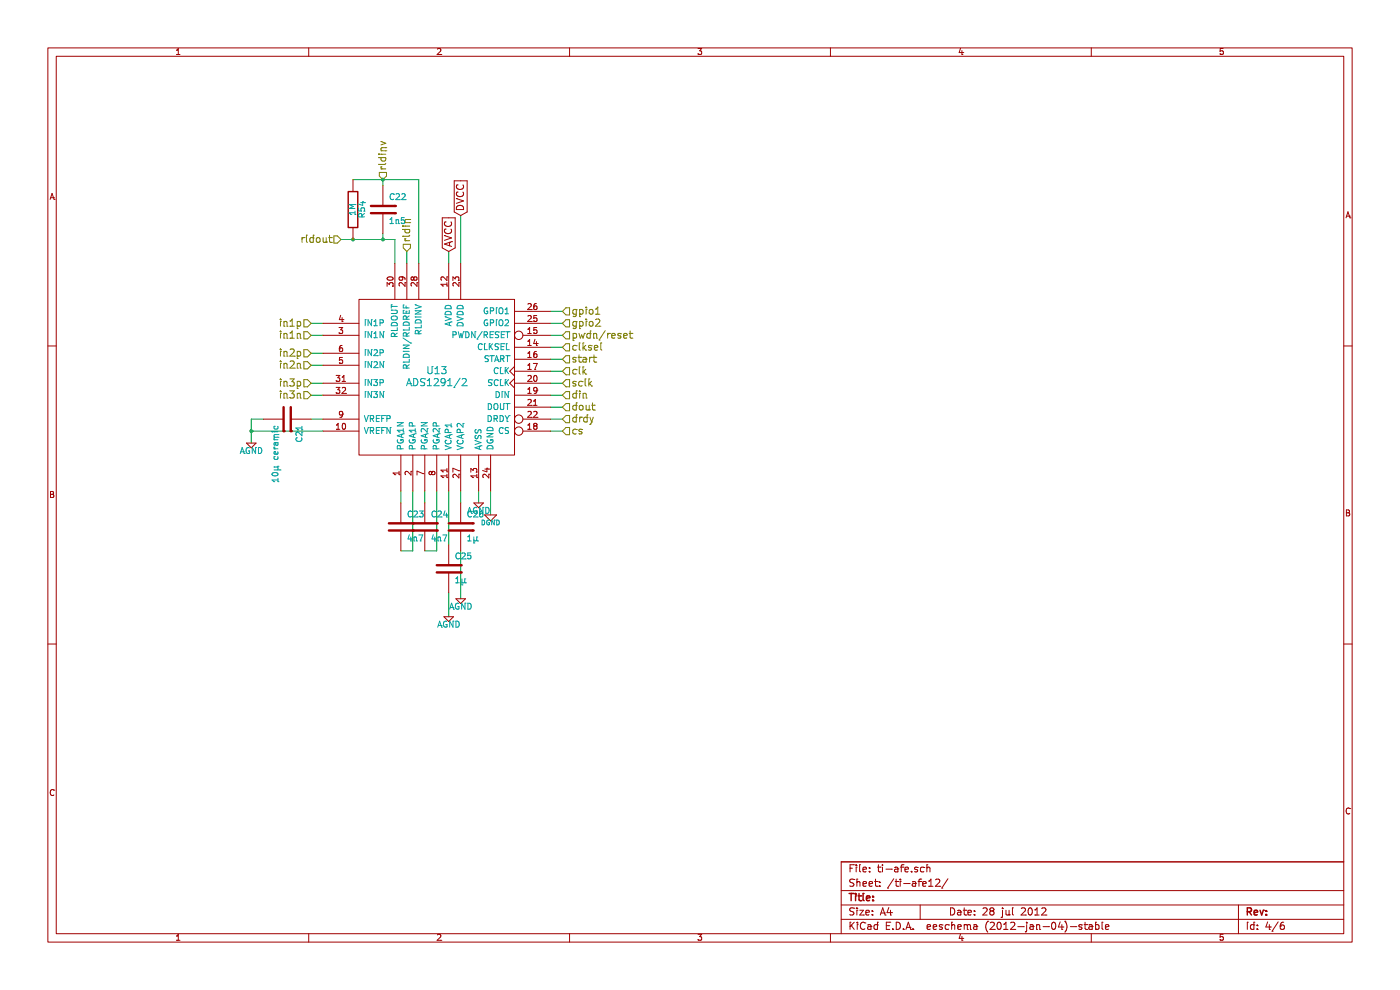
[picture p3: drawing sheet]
EESchema Schematic File Version 2  date Sat 28 Jul 2012 05:33:44 PM CEST
LIBS:power
LIBS:device
LIBS:transistors
LIBS:conn
LIBS:linear
LIBS:regul
LIBS:74xx
LIBS:cmos4000
LIBS:adc-dac
LIBS:memory
LIBS:xilinx
LIBS:special
LIBS:microcontrollers
LIBS:dsp
LIBS:microchip
LIBS:analog_switches
LIBS:motorola
LIBS:texas
LIBS:intel
LIBS:audio
LIBS:interface
LIBS:digital-audio
LIBS:philips
LIBS:display
LIBS:cypress
LIBS:siliconi
LIBS:opto
LIBS:atmel
LIBS:contrib
LIBS:valves
LIBS:sma
LIBS:arduino_shieldsNCL
LIBS:ads
LIBS:ads1294
LIBS:openmind-custom
LIBS:ti-afe
LIBS:modular-half-dual-cache
EELAYER 25  0
EELAYER END
$Descr A4 11700 8267
encoding utf-8
Sheet 4 6
Title ""
Date "28 jul 2012"
Rev ""
Comp ""
Comment1 ""
Comment2 ""
Comment3 ""
Comment4 ""
$EndDescr
Text HLabel 3400 2100 1    60   Input ~ 0
rldin
Text HLabel 3200 1500 1    60   Input ~ 0
rldinv
Text HLabel 2850 2000 0    60   Input ~ 0
rldout
Connection ~ 2950 2000
Wire Wire Line
	2850 2000 3300 2000
Connection ~ 3200 1500
Wire Wire Line
	3500 2200 3500 1500
Wire Wire Line
	3500 1500 2950 1500
Connection ~ 3200 2000
Wire Wire Line
	3200 2000 3200 1950
Wire Wire Line
	2600 3500 2700 3500
Wire Wire Line
	2100 3600 2700 3600
Wire Wire Line
	2600 3200 2700 3200
Wire Wire Line
	2700 2700 2600 2700
Wire Wire Line
	4600 3500 4700 3500
Wire Wire Line
	4600 3300 4700 3300
Wire Wire Line
	4700 3100 4600 3100
Wire Wire Line
	4600 2900 4700 2900
Wire Wire Line
	4600 2700 4700 2700
Wire Wire Line
	3850 5000 3850 4600
Wire Wire Line
	3850 4200 3850 4100
Wire Wire Line
	3650 4100 3650 4600
Wire Wire Line
	3650 4600 3550 4600
Wire Wire Line
	3550 4100 3550 4200
Wire Wire Line
	3850 1800 3850 2200
Wire Wire Line
	4100 4300 4100 4100
Wire Wire Line
	2600 2800 2700 2800
Wire Wire Line
	2600 3050 2700 3050
Wire Wire Line
	4000 4100 4000 4200
Wire Wire Line
	3750 2200 3750 2100
Wire Wire Line
	3350 4200 3350 4100
Wire Wire Line
	3350 4600 3450 4600
Wire Wire Line
	3450 4600 3450 4100
Wire Wire Line
	3750 4100 3750 4550
Wire Wire Line
	3750 5150 3750 4950
Wire Wire Line
	4700 2600 4600 2600
Wire Wire Line
	4600 2800 4700 2800
Wire Wire Line
	4600 3000 4700 3000
Wire Wire Line
	4600 3200 4700 3200
Wire Wire Line
	4600 3400 4700 3400
Wire Wire Line
	4600 3600 4700 3600
Wire Wire Line
	2600 2950 2700 2950
Wire Wire Line
	2600 3300 2700 3300
Wire Wire Line
	2200 3500 2100 3500
Wire Wire Line
	2100 3500 2100 3700
Connection ~ 2100 3600
Wire Wire Line
	3300 2000 3300 2200
Wire Wire Line
	3200 1500 3200 1550
Wire Wire Line
	3400 2100 3400 2200
$Comp
L R R54
U 1 1
P 2950 1750
AR Path="/4FBE5D9F/4FBE5F3F" Ref="R54"  Part="1" 
AR Path="/4FBE61AA/4FBE5F3F" Ref="R55"  Part="1" 
F 0 "R54" V 3030 1750 50  0000 C CNN
F 1 "1M" V 2950 1750 50  0000 C CNN
	1    2950 1750
	1    0    0    -1  
$EndComp
$Comp
L C C22
U 1 1
P 3200 1750
AR Path="/4FBE5D9F/4FBE5F3C" Ref="C22"  Part="1" 
AR Path="/4FBE61AA/4FBE5F3C" Ref="C28"  Part="1" 
F 0 "C22" H 3250 1850 50  0000 L CNN
F 1 "1n5" H 3250 1650 50  0000 L CNN
	1    3200 1750
	1    0    0    -1  
$EndComp
$Comp
L C C21
U 1 1
P 2400 3500
AR Path="/4FBE5D9F/4FBE5EDA" Ref="C21"  Part="1" 
AR Path="/4FBE61AA/4FBE5EDA" Ref="C27"  Part="1" 
F 0 "C21" H 2450 3600 50  0000 L CNN
F 1 "10µ ceramic" H 2450 3400 50  0000 L CNN
	1    2400 3500
	0    1    1    0   
$EndComp
$Comp
L AGND #PWR023
U 1 1
P 2100 3700
AR Path="/4FBE5D9F/4FBE5ED8" Ref="#PWR023"  Part="1" 
AR Path="/4FBE61AA/4FBE5ED8" Ref="#PWR021"  Part="1" 
F 0 "#PWR023" H 2100 3700 40  0001 C CNN
F 1 "AGND" H 2100 3630 50  0000 C CNN
	1    2100 3700
	1    0    0    -1  
$EndComp
Text HLabel 2600 3050 0    60   Input ~ 0
in2n
Text HLabel 2600 2800 0    60   Input ~ 0
in1n
Text HLabel 2600 3300 0    60   Input ~ 0
in3n
Text HLabel 2600 3200 0    60   Input ~ 0
in3p
Text HLabel 2600 2950 0    60   Input ~ 0
in2p
Text HLabel 2600 2700 0    60   Input ~ 0
in1p
Text HLabel 4700 3600 2    60   Input ~ 0
cs
Text HLabel 4700 3500 2    60   Input ~ 0
drdy
Text HLabel 4700 3400 2    60   Input ~ 0
dout
Text HLabel 4700 3300 2    60   Input ~ 0
din
Text HLabel 4700 3200 2    60   Input ~ 0
sclk
Text HLabel 4700 3100 2    60   Input ~ 0
clk
Text HLabel 4700 3000 2    60   Input ~ 0
start
Text HLabel 4700 2900 2    60   Input ~ 0
clksel
Text HLabel 4700 2800 2    60   Input ~ 0
pwdn/reset
Text HLabel 4700 2700 2    60   Input ~ 0
gpio2
Text HLabel 4700 2600 2    60   Input ~ 0
gpio1
$Comp
L ADS1291/2 U13
U 1 1
P 3650 3150
AR Path="/4FBE5D9F/4FBE5DCB" Ref="U13"  Part="1" 
AR Path="/4FBE61AA/4FBE5DCB" Ref="U14"  Part="1" 
F 0 "U13" H 3650 3200 60  0000 C CNN
F 1 "ADS1291/2" H 3650 3100 60  0000 C CNN
	1    3650 3150
	1    0    0    -1  
$EndComp
$Comp
L DGND #PWR024
U 1 1
P 4100 4300
AR Path="/4FBE5D9F/4FBE5DCA" Ref="#PWR024"  Part="1" 
AR Path="/4FBE61AA/4FBE5DCA" Ref="#PWR022"  Part="1" 
F 0 "#PWR024" H 4100 4300 40  0001 C CNN
F 1 "DGND" H 4100 4230 40  0000 C CNN
	1    4100 4300
	1    0    0    -1  
$EndComp
$Comp
L AGND #PWR025
U 1 1
P 4000 4200
AR Path="/4FBE5D9F/4FBE5DC9" Ref="#PWR025"  Part="1" 
AR Path="/4FBE61AA/4FBE5DC9" Ref="#PWR023"  Part="1" 
F 0 "#PWR025" H 4000 4200 40  0001 C CNN
F 1 "AGND" H 4000 4130 50  0000 C CNN
	1    4000 4200
	1    0    0    -1  
$EndComp
Text GLabel 3850 1800 1    60   Input ~ 0
DVCC
Text GLabel 3750 2100 1    60   Input ~ 0
AVCC
$Comp
L C C23
U 1 1
P 3350 4400
AR Path="/4FBE5D9F/4FBE5DC8" Ref="C23"  Part="1" 
AR Path="/4FBE61AA/4FBE5DC8" Ref="C29"  Part="1" 
F 0 "C23" H 3400 4500 50  0000 L CNN
F 1 "4n7" H 3400 4300 50  0000 L CNN
	1    3350 4400
	1    0    0    -1  
$EndComp
$Comp
L C C24
U 1 1
P 3550 4400
AR Path="/4FBE5D9F/4FBE5DC7" Ref="C24"  Part="1" 
AR Path="/4FBE61AA/4FBE5DC7" Ref="C30"  Part="1" 
F 0 "C24" H 3600 4500 50  0000 L CNN
F 1 "4n7" H 3600 4300 50  0000 L CNN
	1    3550 4400
	1    0    0    -1  
$EndComp
$Comp
L C C25
U 1 1
P 3750 4750
AR Path="/4FBE5D9F/4FBE5DC6" Ref="C25"  Part="1" 
AR Path="/4FBE61AA/4FBE5DC6" Ref="C31"  Part="1" 
F 0 "C25" H 3800 4850 50  0000 L CNN
F 1 "1µ" H 3800 4650 50  0000 L CNN
	1    3750 4750
	1    0    0    -1  
$EndComp
$Comp
L C C26
U 1 1
P 3850 4400
AR Path="/4FBE5D9F/4FBE5DC5" Ref="C26"  Part="1" 
AR Path="/4FBE61AA/4FBE5DC5" Ref="C32"  Part="1" 
F 0 "C26" H 3900 4500 50  0000 L CNN
F 1 "1µ" H 3900 4300 50  0000 L CNN
	1    3850 4400
	1    0    0    -1  
$EndComp
$Comp
L AGND #PWR026
U 1 1
P 3850 5000
AR Path="/4FBE5D9F/4FBE5DC4" Ref="#PWR026"  Part="1" 
AR Path="/4FBE61AA/4FBE5DC4" Ref="#PWR024"  Part="1" 
F 0 "#PWR026" H 3850 5000 40  0001 C CNN
F 1 "AGND" H 3850 4930 50  0000 C CNN
	1    3850 5000
	1    0    0    -1  
$EndComp
$Comp
L AGND #PWR027
U 1 1
P 3750 5150
AR Path="/4FBE5D9F/4FBE5DC3" Ref="#PWR027"  Part="1" 
AR Path="/4FBE61AA/4FBE5DC3" Ref="#PWR025"  Part="1" 
F 0 "#PWR027" H 3750 5150 40  0001 C CNN
F 1 "AGND" H 3750 5080 50  0000 C CNN
	1    3750 5150
	1    0    0    -1  
$EndComp
$EndSCHEMATC
